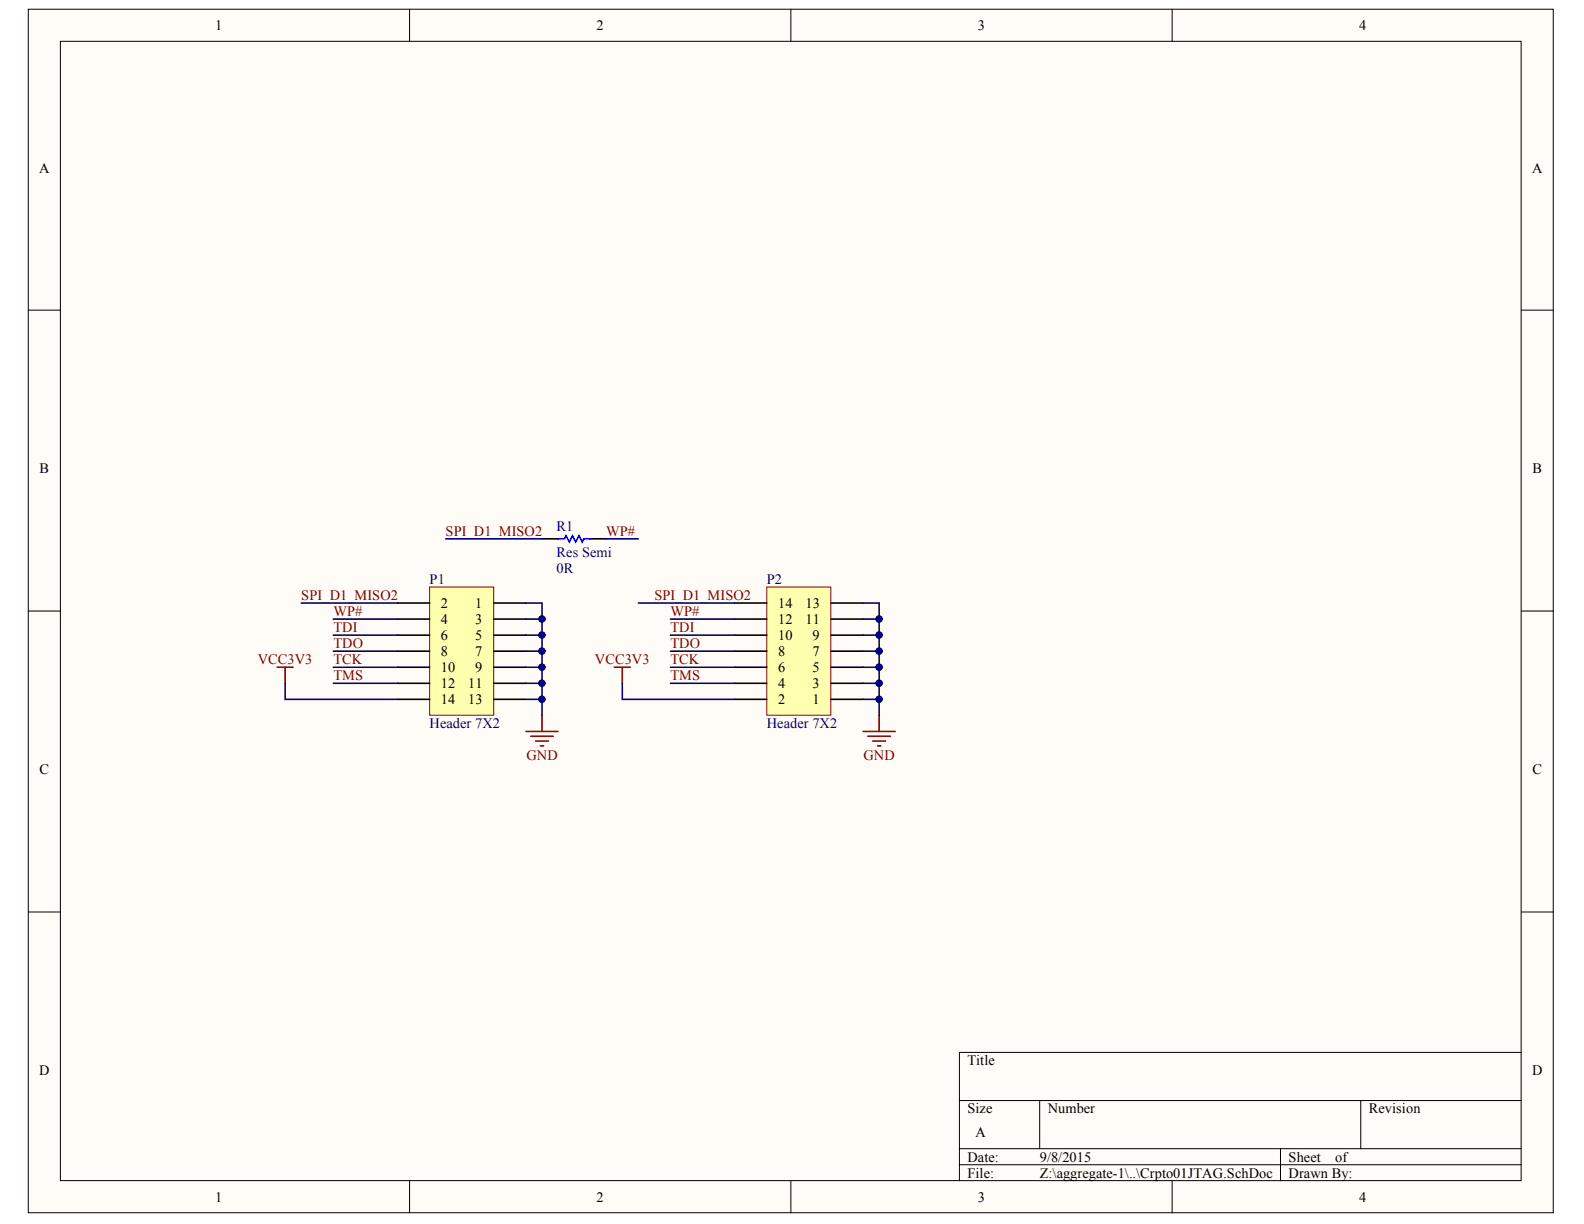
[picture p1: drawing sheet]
<svg xmlns="http://www.w3.org/2000/svg" width="279mm" height="216mm" viewBox="0 0 279 216" stroke-linecap="round" stroke-linejoin="round" font-family="sans-serif">
<g fill="#fffcf8" stroke="#000" stroke-width=".18">
<path d="M5 1.6h269v212.3h-269z"/>
<path d="M10.7 7.3h257.6v201h-257.6z"/>
</g>
<g fill="none" stroke="#000" stroke-width=".18">
<path d="M72.2 1.6v5.7M139.5 1.6v5.7M206.8 1.6v5.7M5 54.7h5.7M268.3 54.7h5.7M5 107.8h5.7M268.3 107.8h5.7M5 160.9h5.7M268.3 160.9h5.7M169.2 194.1h99.1M183.4 194.1v8.5M240 194.1v8.5"/>
<path d="M268.3 185.6h-99.1v22.7M72.2 208.3v5.6M139.5 208.3v5.6M169.2 202.6h99.1M169.2 205.4h99.1M206.8 208.3v5.6M225.9 202.6v5.7"/>
</g>
<path d="M75.8 103.5h11.3v22.7h-11.3z" fill="#ffffb0" stroke="#800000" stroke-width=".18"/>
<g fill="none" stroke="#000" stroke-width=".28">
<path d="M70.1 106.4h5.7M70.1 109.2h5.7M70.1 112h5.7M70.1 114.9h5.7M70.1 117.7h5.7M87.1 106.4h5.7M87.1 109.2h5.7M87.1 112h5.7M87.1 114.9h5.7M87.1 117.7h5.7M70.1 120.5h5.7M70.1 123.4h5.7"/>
<path d="M87.1 120.5h5.7M87.1 123.4h5.7"/>
</g>
<g fill="none" stroke="#000080" stroke-width=".28">
<path d="M53.1 106.4h17M58.8 112h11.3M58.8 114.9h11.3M58.8 117.7h11.3M58.8 109.2h11.3M92.8 106.4h2.8v2.8h-2.8M95.6 109.2v2.8h-2.8M95.6 112v2.9h-2.8M95.6 114.9v2.8h-2.8M95.6 117.7v2.8h-2.8M50.3 120.5v2.9h19.8M58.8 120.5h11.3"/>
<path d="M95.6 120.5v2.9h-2.8M95.6 123.4v2.8"/>
</g>
<g fill="#000080" stroke="#000080" stroke-width=".18">
<circle cx="95.6" cy="109.2" r=".55"/>
<circle cx="95.6" cy="112" r=".55"/>
<circle cx="95.6" cy="114.8" r=".55"/>
<circle cx="95.6" cy="117.7" r=".55"/>
<circle cx="95.6" cy="120.5" r=".55"/>
<circle cx="95.6" cy="123.3" r=".55"/>
</g>
<path d="M48.9 117.7h2.8M50.3 117.7v2.8M92.8 129h5.6M93.6 129.9h4M94.5 130.7h2.2M95.3 131.6h.6M95.6 126.2v2.8" fill="none" stroke="#800000" stroke-width=".28"/>
<path d="M135.2 103.5h11.3v22.7h-11.3z" fill="#ffffb0" stroke="#800000" stroke-width=".18"/>
<g fill="none" stroke="#000" stroke-width=".28">
<path d="M95.6 95h2.8M104.1 95h2.8M129.6 117.7h5.6M129.6 114.9h5.6M129.6 112h5.6M129.6 109.2h5.6M129.6 106.4h5.6M146.6 117.7h5.6M146.6 114.9h5.6M146.6 112h5.6M146.6 109.2h5.6M146.6 106.4h5.6"/>
<path d="M129.6 123.4h5.6M129.6 120.5h5.6M146.6 123.4h5.6M146.6 120.5h5.6"/>
</g>
<g fill="none" stroke="#000080" stroke-width=".28">
<path d="M78.6 95h17M106.9 95h5.7M112.6 106.4h17M118.3 112h11.3M118.3 114.9h11.3M118.3 117.7h11.3M118.3 109.2h11.3M152.2 106.4h2.9v2.8h-2.9M155.1 109.2v2.8h-2.9M155.1 112v2.9h-2.9M155.1 114.9v2.8h-2.9M155.1 117.7v2.8h-2.9"/>
<path d="M109.8 120.5v2.9h19.8M118.3 120.5h11.3M155.1 120.5v2.9h-2.9M155.1 123.4v2.8"/>
</g>
<g fill="#000080" stroke="#000080" stroke-width=".18">
<circle cx="155.1" cy="109.2" r=".55"/>
<circle cx="155.1" cy="112" r=".55"/>
<circle cx="155.1" cy="114.8" r=".55"/>
<circle cx="155.1" cy="117.7" r=".55"/>
<circle cx="155.1" cy="120.5" r=".55"/>
<circle cx="155.1" cy="123.3" r=".55"/>
</g>
<path d="M108.3 117.7h2.9M109.8 117.7v2.8M152.2 129h5.7M153.1 129.9h4M153.9 130.7h2.3M154.8 131.6h.6M155.1 126.2v2.8" fill="none" stroke="#800000" stroke-width=".28"/>
<path d="M98.4 95h1.2l.3-.5 .5 1.1 .6-1.1 .6 1.1 .5-1.1 .6 1.1 .3-.6h1.1" fill="none" stroke="#00f" stroke-width=".28"/>
<g font-size="2.5">
<text x="38" y="5.3">1</text>
<text x="105.2" y="5.3">2</text>
<text x="172.5" y="5.3">3</text>
<text x="239.7" y="5.3">4</text>
<text x="6.9" y="30.4">A</text>
<text x="270.2" y="30.4">A</text>
<text x="7" y="83.5">B</text>
<text x="270.3" y="83.5">B</text>
<text x="77.8" y="107.2">2</text>
<text x="83.8" y="107.2">1</text>
<text x="137.2" y="107.2">14</text>
<text x="142.1" y="107.2">13</text>
<text x="77.8" y="110.1">4</text>
<text x="77.8" y="112.9">6</text>
<text x="83.8" y="110.1">3</text>
<text x="83.8" y="112.9">5</text>
<text x="137.2" y="112.9">10</text>
<text x="137.2" y="110.1">12</text>
<text x="142.1" y="110.1">11</text>
<text x="143.3" y="112.9">9</text>
<text x="77.8" y="115.7">8</text>
<text x="77.8" y="118.6">10</text>
<text x="83.8" y="115.7">7</text>
<text x="83.8" y="118.6">9</text>
<text x="137.2" y="118.6">6</text>
<text x="137.2" y="115.7">8</text>
<text x="143.3" y="118.6">5</text>
<text x="143.3" y="115.7">7</text>
<text x="77.8" y="121.4">12</text>
<text x="77.8" y="124.2">14</text>
<text x="82.6" y="121.4">11</text>
<text x="82.6" y="124.2">13</text>
<text x="137.2" y="124.2">2</text>
<text x="137.2" y="121.4">4</text>
<text x="143.3" y="124.2">1</text>
<text x="143.3" y="121.4">3</text>
<text x="7" y="136.6">C</text>
<text x="270.3" y="136.6">C</text>
<text x="6.9" y="189.7">D</text>
<text x="170.6" y="187.9">Title</text>
<text x="270.2" y="189.7">D</text>
<text x="170.6" y="196.4">Size</text>
<text x="184.8" y="196.4">Number</text>
<text x="241.5" y="196.4">Revision</text>
<text x="172.1" y="200.6">A</text>
<text x="170.6" y="204.9">Date:</text>
<text x="170.6" y="207.7">File:</text>
<text x="183.4" y="204.9">9/8/2015</text>
<text x="183.4" y="207.7">Z:\aggregate-1\..\Crpto01JTAG.SchDoc</text>
<text x="227.3" y="204.9">Sheet</text>
<text x="227.3" y="207.7">Drawn By:</text>
<text x="235.5" y="204.9">of</text>
<text x="38" y="212">1</text>
<text x="105.2" y="212">2</text>
<text x="172.5" y="212">3</text>
<text x="239.7" y="212">4</text>
</g>
<g font-size="2.5" fill="#800000">
<text x="78.6" y="94.5">SPI_D1_MISO2</text>
<text x="106.9" y="94.5">WP#</text>
<text x="53.1" y="105.8">SPI_D1_MISO2</text>
<text x="115.4" y="105.8">SPI_D1_MISO2</text>
<text x="58.8" y="111.5">TDI</text>
<text x="58.8" y="108.7">WP#</text>
<text x="118.3" y="111.5">TDI</text>
<text x="118.3" y="108.7">WP#</text>
<text x="45.4" y="117.2">VCC3V3</text>
<text x="58.8" y="117.2">TCK</text>
<text x="58.8" y="114.3">TDO</text>
<text x="58.8" y="120">TMS</text>
<text x="104.9" y="117.2">VCC3V3</text>
<text x="118.3" y="117.2">TCK</text>
<text x="118.3" y="114.3">TDO</text>
<text x="118.3" y="120">TMS</text>
<text x="92.8" y="134.1">GND</text>
<text x="152.3" y="134.1">GND</text>
</g>
<g font-size="2.5" fill="#000080">
<text x="98.2" y="93.7">R1</text>
<text x="98.2" y="101">0R</text>
<text x="98.2" y="98.2">Res Semi</text>
<text x="75.8" y="103">P1</text>
<text x="135.2" y="103">P2</text>
<text x="75.8" y="128.4">Header 7X2</text>
<text x="135.2" y="128.4">Header 7X2</text>
</g>
</svg>
